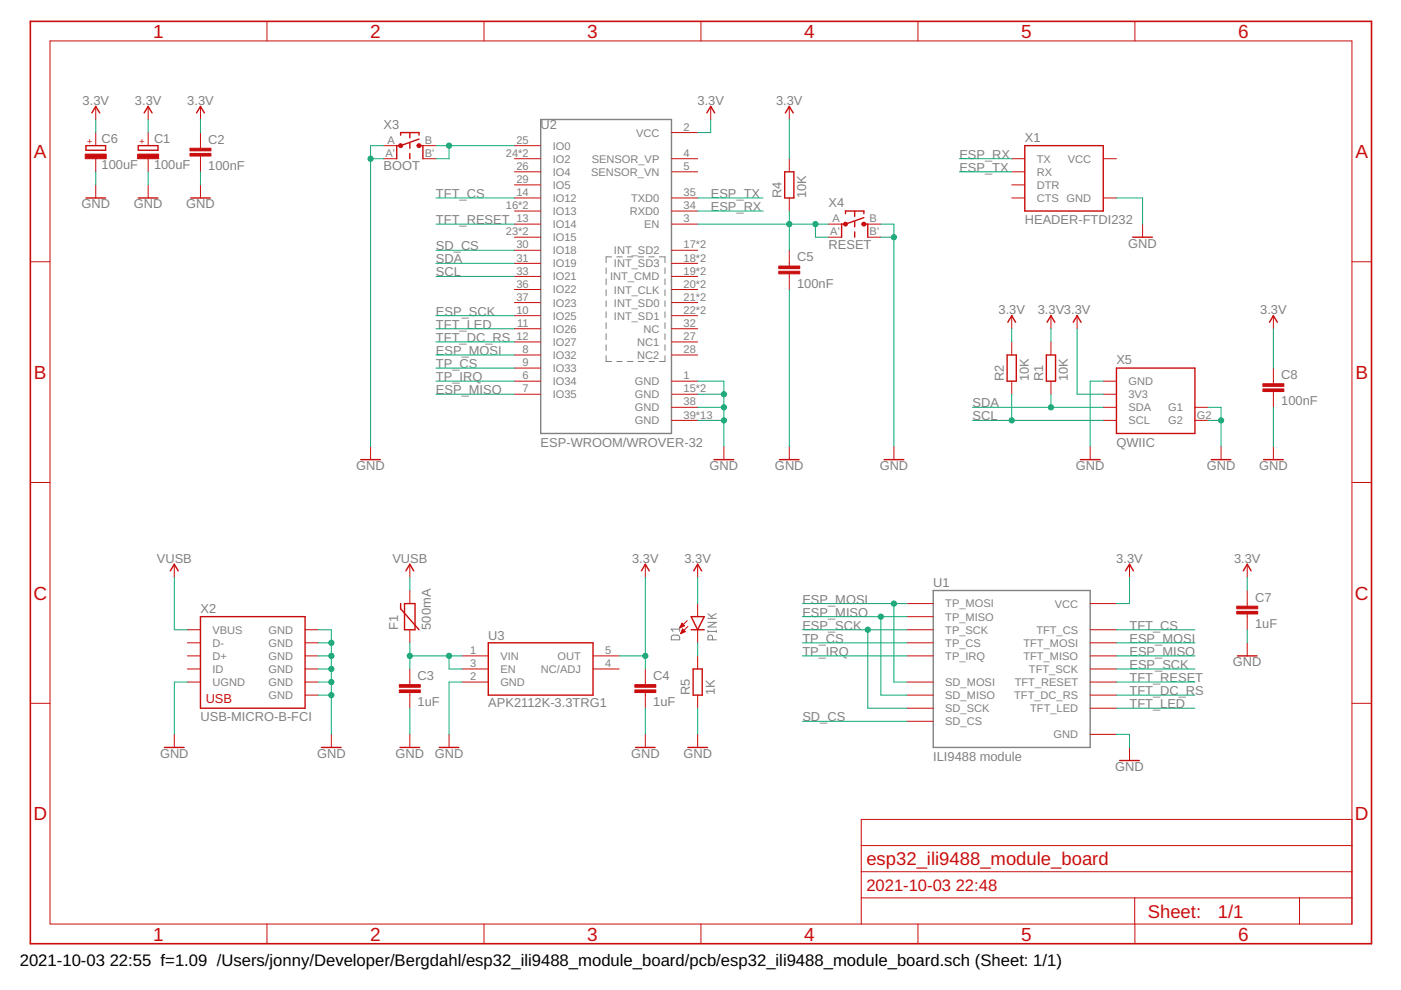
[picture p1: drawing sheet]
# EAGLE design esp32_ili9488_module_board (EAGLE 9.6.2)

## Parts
C1  100uF  CAP-POL-ALUMPANASONIC-SV-C  [PANASONIC-SV-C]
C2  100nF  CAPC0603  [C0603]
C3  1uF  CAPC0603  [C0603]
C4  1uF  CAPC0603  [C0603]
C5  100nF  CAPC0603  [C0603]
C6  100uF  CAP-POL-ALUMPANASONIC-SV-C  [PANASONIC-SV-C]
C7  1uF  CAPC0603  [C0603]
C8  100nF  CAPC0603  [C0603]
D1  PINK  LED0603  [LED0603]
F1  500mA  PTC0ZCJ  [PTC-0ZCJ-1206]
R1  10K  RESISTOR0603  [R0603]
R2  10K  RESISTOR0603  [R0603]
R4  10K  RESISTOR0603  [R0603]
R5  1K  RESISTOR0603  [R0603]
U1  ILI9488 module  TFT-ILI9488-MODULE  [TFT-ILI9488-MODULE]
U2  ESP-WROOM/WROVER-32  ESP-WROOM_WROVER-32  [ESP-WROOM_WROVER-32]
U3  APK2112K-3.3TRG1  REGULATOR-AP2112KK-SOT23-5  [SOT23-5]
X1  HEADER-FTDI232  [FTDI232-1X06]
X2  USB-MICRO-B-FCI  [USB-MICRO-B-FCI]
X3  BOOT  TACT-SWITCHEVQ  [TACT-SWITCH-EVQ]
X4  RESET  TACT-SWITCHEVQ  [TACT-SWITCH-EVQ]
X5  QWIIC  QWIICRA  [JST-SH-4-SMD-RA]

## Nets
3.3V: C1.+ C2.1 C4.1 C6.+ C7.1 C8.1 D1.A R1.2 R2.2 R4.2 U1.VCC U2.2(VCC) U3.5(OUT) X5.3V3
ESP_MISO: U1.SD_MISO U1.TFT_MISO U1.TP_MISO U2.7(IO35)
ESP_MOSI: U1.SD_MOSI U1.TFT_MOSI U1.TP_MOSI U2.8(IO32)
ESP_RX: U2.34(RXD0) X1.TX
ESP_SCK: U1.SD_SCK U1.TFT_SCK U1.TP_SCK U2.10(IO25)
ESP_TX: U2.35(TXD0) X1.RX
GND: C1.- C2.2 C3.2 C4.2 C5.2 C6.- C7.2 C8.2 R5.1 U1.GND U2.1(GND) U2.15(GND) U2.15_R(GND) U2.38(GND) U2.39(GND) U2.39V_1(GND) U2.39V_2(GND) U2.39V_3(GND) U2.39V_4(GND) U2.39V_5(GND) U2.39V_6(GND) U2.39V_7(GND) U2.39V_8(GND) U2.39V_9(GND) U2.39V_10(GND) U2.39V_12(GND) U2.39V_13(GND) U3.2(GND) X1.GND X2.5(UGND) X2.GND@1(GND) X2.GND@2(GND) X2.GND@3(GND) X2.GND@4(GND) X2.GND@5(GND) X2.GND@6(GND) X3.A X3.A' X4.B X4.B' X5.G1 X5.G2 X5.GND
N$1: C3.1 F1.1 U3.1(VIN) U3.3(EN)
N$2: D1.C R5.2
N$3: C5.1 R4.1 U2.3(EN) X4.A X4.A'
N$4: U2.25(IO0) X3.B X3.B'
SCL: R2.1 U2.33(IO21) X5.SCL
SD_CS: U1.SD_CS U2.30(IO18)
SDA: R1.1 U2.31(IO19) X5.SDA
TFT_CS: U1.TFT_CS U2.14(IO12)
TFT_DC_RS: U1.TFT_DC_RS U2.12(IO27)
TFT_LED: U1.TFT_LED U2.11(IO26)
TFT_RESET: U1.TFT_RESET U2.13(IO14)
TP_CS: U1.TP_CS U2.9(IO33)
TP_IRQ: U1.TP_IRQ U2.6(IO34)
VUSB: F1.2 X2.1(VBUS)
Unconnected: U2.4(SENSOR_VP) U2.5(SENSOR_VN) U2.16(IO13) U2.16_R(IO13) U2.17(INT_SD2) U2.17_R(INT_SD2) U2.18(INT_SD3) U2.18_R(INT_SD3) U2.19(INT_CMD) U2.19_R(INT_CMD) U2.20(INT_CLK) U2.20_R(INT_CLK) U2.21(INT_SD0) U2.21_R(INT_SD0) U2.22(INT_SD1) U2.22_R(INT_SD1) U2.23(IO15) U2.23_R(IO15) U2.24(IO2) U2.24_R(IO2) U2.26(IO4) U2.27(NC1) U2.28(NC2) U2.29(IO5) U2.32(NC) U2.36(IO22) U2.37(IO23) U3.4(NC/ADJ) X1.CTS X1.DTR X2.2(D-) X2.3(D+) X2.4(ID)

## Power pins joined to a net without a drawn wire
VCC: X1.VCC
